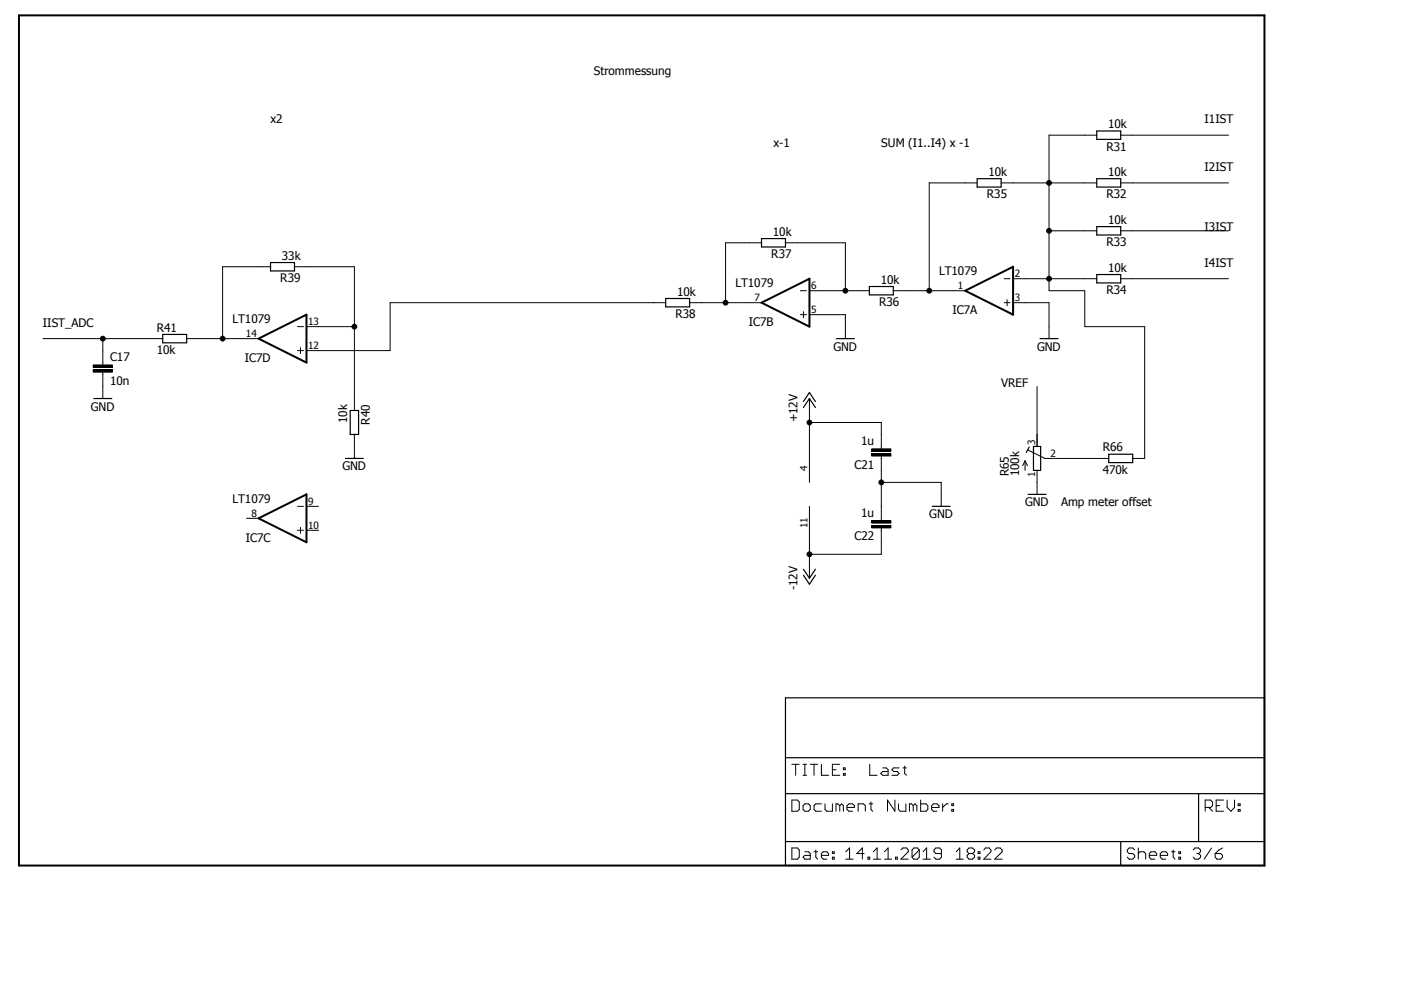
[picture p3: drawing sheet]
<svg xmlns="http://www.w3.org/2000/svg" width="297mm" height="210mm" viewBox="0 0 297 210" stroke-linecap="round" stroke-linejoin="round" font-family="sans-serif">
<path d="M3.5 3l264.9 181.1M268.4 3l-264.9 181.1" fill="none" stroke="#fff" stroke-width=".21"/>
<path d="M4 3.3h264.1v180.2h-264.1zM54.8 71.8l10.2-5.1v10.2zM161.5 64.2l10.1-5.1v10.2zM204.6 61.6l10.2-5v10.1zM54.8 109.9l10.2-5.1v10.2z" fill="none" stroke="#000" stroke-width=".42"/>
<g fill="none" stroke="#000" stroke-width=".25">
<path d="M207.2 37.9h5.1v1.8h-5.1zM232.5 27.8h5.1v1.7h-5.1zM232.5 37.9h5.1v1.8h-5.1zM57.4 55.7h5v1.7h-5zM161.5 50.6h5v1.8h-5zM232.5 48h5.1v1.8h-5.1zM232.5 58.2h5.1v1.8h-5.1zM34.5 70.9h5.1v1.8h-5.1zM141.1 63.3h5.1v1.8h-5.1zM177.3 71.8h3.8M184.3 60.7h5.1v1.8h-5.1zM220.5 71.8h3.8"/>
<path d="M19.9 84.5h3.8M73.2 97.2h3.8M74.2 87h1.8v5.1h-1.8zM170.3 86.4l1.3-1.9 1.3 1.9M170.3 85.1l1.3-1.9 1.3 1.9M218.2 94.8l-.6 1.1M219.1 94.7h1.5v5h-1.5zM235.1 96.3h5.1v1.8h-5.1zM197.7 107.4h3.8M218 104.8h3.8M170.3 120.7l1.3 1.9 1.3-1.9M170.3 122l1.3 1.9 1.3-1.9"/>
<path d="M166.5 148h101.6v35.5h-101.6zM166.5 168.3h101.6M166.5 178.4h101.6M166.5 160.7h101.6M237.6 178.4v5.1M254.1 168.3v10.1"/>
</g>
<g fill="none" stroke="#000" stroke-width=".21">
<path d="M207.2 38.8h-10.2v22.8M212.3 38.8h20.2M232.5 28.7h-10.1v32.9h7.6v7.7h12.7v27.9h-2.5M237.6 28.7h22.9M237.6 38.8h22.9M57.4 56.6h-10.2v15.2M62.4 56.6h12.7v30.4M161.5 51.5h-7.7v12.7M166.5 51.5h12.7v10.1M212.9 59.1h1.3M214.8 59.1h17.7M222.4 48.9h10.1"/>
<path d="M237.6 59.1h22.9M237.6 48.9h22.9M9.1 71.8h25.4M19.8 78.4h4v.5h-4zM19.8 77.4h4v.5h-4zM21.8 71.8v5.6M21.8 78.9v5.6M39.6 71.8h15.2M63.1 74.3h1.2M63.1 69.3h1.2M63.7 73.7v1.3M65 69.3h10.1"/>
<path d="M141.1 64.2h-58.4v10.1h-17.7M146.2 64.2h15.3M169.7 61.6h1.3M169.7 66.7h1.3M170.3 66.1v1.3M171.6 61.6h12.7M171.6 66.7h7.6v5.1M189.4 61.6h15.2M212.9 64.2h1.3M213.5 63.5v1.3M214.8 64.2h7.6v7.6M75.1 92.1v5.1"/>
<path d="M171.6 84.5v17.8M171.6 89.6h15.3v5.6M184.8 95.2h4.1v.5h-4.1zM184.8 96.2h4.1v.5h-4.1zM186.9 96.7v13.7M217.3 97.7v2M217.3 97.7l-.5 1M217.3 97.7l.5 1M218 95.4l3.5 1.8h13.6M219.9 82v12.7M219.9 99.7v5.1M52.3 109.9h2.5"/>
<path d="M63.1 112.4h1.2M63.1 107.4h1.2M63.7 111.8v1.3M65 112.4h2.5M65 107.4h2.5M171.6 107.4v15.2M184.8 110.4h4.1v.5h-4.1zM184.8 111.4h4.1v.5h-4.1zM186.9 111.9v5.6h-15.3M186.9 102.3h12.7v5.1M167.9 169.6h1.2l.4 .5v1.5l-.4 .4h-1.2zM167.9 179.8h1.2l.4 .4v1.5l-.4 .5h-1.2z"/>
<path d="M167.9 162.1h1.6M168.7 162.1v2.3M170.3 170.8l.3-.4h.8l.4 .4v.8l-.4 .4h-.8l-.3-.4zM170.3 162.1h.7M170.3 164.4h.7M170.6 162.1v2.3M171.8 162.1h1.6M172.6 162.1v2.3M174.2 162.1v2.3h1.5M174.2 170.4h-1.2l-.4 .4v.8l.4 .4h1.2M174.9 170.4v1.2l.4 .4h1.2v-1.6M176.5 163.2h.7"/>
<path d="M178.1 162.1h-1.6v2.3h1.6M178.1 170.8l-.5-.4h-.4v1.6M178.1 170.8l.3-.4 .4 .4v1.2M178.1 170.8v1.2M178.8 164h.4v.4h-.4zM178.8 162.8h.4v.4h-.4zM179.6 171.2h1.5v-.4l-.3-.4h-.8l-.4 .4v.8l.4 .4h.8M181.9 172v-1.6h1.2l.4 .4v1.2M184.3 170.4h.7M184.4 162.1v2.3h1.6M184.7 170.1v1.5l.3 .4M187.2 162.8h.7l.4 .4v1.2h-1.1l-.5-.4 .5-.4h1.1"/>
<path d="M189.7 169.6v2.4l-1.5-2.4v2.4M190.5 170.4v1.2l.4 .4h1.2v-1.6M190.6 162.8h-1.1l-.4 .4 .4 .4h.7l.4 .4-.4 .4h-1.1M191.4 162.8h.8M191.8 162.4v1.6l.4 .4M193.6 170.8l-.4-.4h-.4v1.6M193.6 170.8v1.2M193.6 170.8l.4-.4 .4 .4v1.2M195.2 169.6v2.4h1.1l.4-.4v-.8l-.4-.4h-1.1M197.5 171.2h1.6v-.4l-.4-.4h-.8l-.4 .4v.8l.4 .4h.8M199.9 170.4v1.6M201 170.4h-.3l-.8 .8"/>
<path d="M201.8 171.6h.4v.4h-.4zM201.8 170.4h.4v.4h-.4zM241.3 179.8v2.4M255.5 171.2h1.2l.4-.4v-.7l-.4-.5h-1.2v2.4M256.3 171.2l.8 .8M256.9 179.8l-1.6 2.4M257.8 170.8h.8M259.2 179.8l-.8 .4-.8 .8M259.4 169.6h-1.6v2.4h1.6M260.2 169.6v1.6l.8 .8 .7-.8v-1.6M262.5 171.6h.4v.4h-.4zM262.5 170.4h.4v.4h-.4z"/>
<path d="M170.6 180.6h.8l.4 .4v1.2h-1.2l-.3-.5 .3-.3h1.2M172.6 180.6h.8M173 180.2v1.5l.4 .5M174.2 181.4h1.5v-.4l-.4-.4h-.8l-.3 .4v.7l.3 .5h.8M176.5 181.7h.4v.5h-.4zM176.5 180.6h.4v.4h-.4zM179.3 182.2h1.6M179.3 180.6l.8-.8v2.4M183.2 181h-1.6l1.2-1.2v2.4M184 181.7h.4v.5h-.4zM185.2 182.2h1.5M185.2 180.6l.8-.8v2.4"/>
<path d="M187.5 182.2h1.6M187.5 180.6l.8-.8v2.4M189.9 181.7h.3v.5h-.3zM191 180.2l.4-.4h.8l.4 .4v.4l-1.6 1.6h1.6M194.9 180.2v1.5l-.4 .5h-.7l-.4-.5M194.9 180.2l-.4-.4h-.7l-.4 .4v1.5M194.9 180.2l-1.5 1.5M195.7 182.2h1.6M195.7 180.6l.8-.8v2.4M199.6 181h-1.2l-.4-.4v-.4l.4-.4h.8l.4 .4v1.5l-.4 .5h-.8l-.4-.5M202.7 182.2h1.6M202.7 180.6l.8-.8v2.4"/>
<path d="M205.4 181l-.3 .4v.3l.3 .5h.8l.4-.5v-.3l-.4-.4M205.4 181l-.3-.4v-.4l.3-.4h.8l.4 .4v.4l-.4 .4M205.4 181h.8M207.4 181.7h.4v.5h-.4zM207.4 180.6h.4v.4h-.4zM208.6 180.2l.4-.4h.7l.4 .4v.4l-1.5 1.6h1.5M210.9 180.2l.4-.4h.7l.5 .4v.4l-1.6 1.6h1.6M240.6 180.2l-.4-.4h-.8l-.4 .4v.4l.4 .4h.8l.4 .4v.3l-.4 .5h-.8l-.4-.5M241.3 181l.4-.4h.8l.4 .4v1.2M243.7 181.4h1.5v-.4l-.3-.4h-.9l-.3 .4v.7l.3 .5h.9M246 181.4h1.6v-.4l-.4-.4h-.8l-.4 .4v.7l.4 .5h.8M248.4 180.6h.7"/>
<path d="M248.7 180.2v1.5l.4 .5M249.9 181.7h.4v.5h-.4zM249.9 180.6h.4v.4h-.4zM253 180.2l.4-.4h.7l.4 .4v.4l-.4 .4M253.7 181h.4M254.1 181l.4 .4v.3l-.4 .5h-.7l-.4-.5M257.6 181h1.2l.4 .4v.3l-.4 .5h-.8l-.4-.5z"/>
<circle cx="222.4" cy="38.8" r=".51"/>
<circle cx="222.4" cy="59.1" r=".51"/>
<circle cx="222.4" cy="48.9" r=".51"/>
<circle cx="21.8" cy="71.8" r=".51"/>
<circle cx="47.2" cy="71.8" r=".51"/>
<circle cx="75.1" cy="69.3" r=".51"/>
<circle cx="153.8" cy="64.2" r=".51"/>
<circle cx="179.2" cy="61.6" r=".51"/>
<circle cx="197" cy="61.6" r=".51"/>
<circle cx="171.6" cy="89.6" r=".51"/>
<circle cx="171.6" cy="117.5" r=".51"/>
<circle cx="186.9" cy="102.3" r=".51"/>
</g>
<g fill="#000">
<path d="M19.8 78.4h4v.5h-4z" fill-rule="evenodd"/>
<path d="M19.8 77.4h4v.5h-4z" fill-rule="evenodd"/>
<path d="M184.8 95.2h4.1v.5h-4.1z" fill-rule="evenodd"/>
<path d="M184.8 96.2h4.1v.5h-4.1z" fill-rule="evenodd"/>
<path d="M184.8 110.4h4.1v.5h-4.1z" fill-rule="evenodd"/>
<path d="M184.8 111.4h4.1v.5h-4.1z" fill-rule="evenodd"/>
<circle cx="222.4" cy="38.8" r=".51"/>
<circle cx="222.4" cy="59.1" r=".51"/>
<circle cx="222.4" cy="48.9" r=".51"/>
<circle cx="21.8" cy="71.8" r=".51"/>
<circle cx="47.2" cy="71.8" r=".51"/>
<circle cx="75.1" cy="69.3" r=".51"/>
<circle cx="153.8" cy="64.2" r=".51"/>
<circle cx="179.2" cy="61.6" r=".51"/>
<circle cx="197" cy="61.6" r=".51"/>
<circle cx="171.6" cy="89.6" r=".51"/>
<circle cx="171.6" cy="117.5" r=".51"/>
<circle cx="186.9" cy="102.3" r=".51"/>
</g>
<g font-size="2.5">
<text x="125.9" y="16">Strommessung</text>
<text x="57.4" y="26.1">x2</text>
<text x="234.9" y="27.1">10k</text>
<text x="255.4" y="26.1">I1IST</text>
<text x="164" y="31.2">x-1</text>
<text x="186.9" y="31.2">SUM (I1..I4) x -1</text>
<text x="234.6" y="31.9">R31</text>
<text x="209.6" y="37.3">10k</text>
<text x="234.9" y="37.3">10k</text>
<text x="255.4" y="36.2">I2IST</text>
<text x="209.3" y="42.1">R35</text>
<text x="234.6" y="42.1">R32</text>
<text x="234.9" y="47.4">10k</text>
<text x="163.9" y="50">10k</text>
<text x="234.6" y="52.2">R33</text>
<text x="255.4" y="48.9">I3IST</text>
<text x="59.4" y="59.9">R39</text>
<text x="59.8" y="55">33k</text>
<text x="163.5" y="54.8">R37</text>
<text x="199.1" y="58.3">LT1079</text>
<text x="234.9" y="57.6">10k</text>
<text x="255.4" y="56.6">I4IST</text>
<text x="143.5" y="62.7">10k</text>
<text x="155.9" y="60.9">LT1079</text>
<text x="186.4" y="64.9">R36</text>
<text x="186.7" y="60.1">10k</text>
<text x="234.6" y="62.4">R34</text>
<text x="9.1" y="69.3">IIST_ADC</text>
<text x="33.2" y="70.3">R41</text>
<text x="49.3" y="68.5">LT1079</text>
<text x="143.2" y="67.5">R38</text>
<text x="158.7" y="69.1">IC7B</text>
<text x="201.9" y="66.6">IC7A</text>
<text x="23.3" y="76.5">C17</text>
<text x="33.2" y="75.1">10k</text>
<text x="51.9" y="76.8">IC7D</text>
<text x="176.7" y="74.3">GND</text>
<text x="219.9" y="74.3">GND</text>
<text x="23.3" y="81.6">10n</text>
<text x="212.3" y="82">VREF</text>
<text x="19.3" y="87">GND</text>
<text x="73.6" y="89.7" transform="rotate(-90 73.6 89.7)">10k</text>
<text x="169.1" y="89.6" transform="rotate(-90 169.1 89.6)">+12V</text>
<text x="78.4" y="90" transform="rotate(-90 78.4 90)">R40</text>
<text x="182.6" y="94.3">1u</text>
<text x="233.8" y="95.7">R66</text>
<text x="72.6" y="99.7">GND</text>
<text x="181.1" y="99.4">C21</text>
<text x="213.9" y="101" transform="rotate(-90 213.9 101)">R65</text>
<text x="216.1" y="101" transform="rotate(-90 216.1 101)">100k</text>
<text x="233.8" y="100.5">470k</text>
<text x="49.3" y="106.6">LT1079</text>
<text x="217.3" y="107.4">GND</text>
<text x="225" y="107.4">Amp meter offset</text>
<text x="182.6" y="109.5">1u</text>
<text x="197" y="109.9">GND</text>
<text x="52.1" y="114.9">IC7C</text>
<text x="181.1" y="114.6">C22</text>
<text x="169.1" y="125.1" transform="rotate(-90 169.1 125.1)">-12V</text>
</g>
<g font-size="2.1">
<text x="215.1" y="58.8">2</text>
<text x="160" y="63.8">7</text>
<text x="172" y="61.3">6</text>
<text x="203.1" y="61.3">1</text>
<text x="215.1" y="63.8">3</text>
<text x="52.2" y="71.5">14</text>
<text x="65.3" y="68.9">13</text>
<text x="172" y="66.4">5</text>
<text x="65.3" y="74">12</text>
<text x="219.5" y="94.3" transform="rotate(-90 219.5 94.3)">3</text>
<text x="171.2" y="99.9" transform="rotate(-90 171.2 99.9)">4</text>
<text x="219.5" y="101.2" transform="rotate(-90 219.5 101.2)">1</text>
<text x="222.8" y="96.8">2</text>
<text x="65.3" y="107">9</text>
<text x="53.3" y="109.5">8</text>
<text x="65.3" y="112.1">10</text>
<text x="171.2" y="112" transform="rotate(-90 171.2 112)">11</text>
</g>
</svg>
